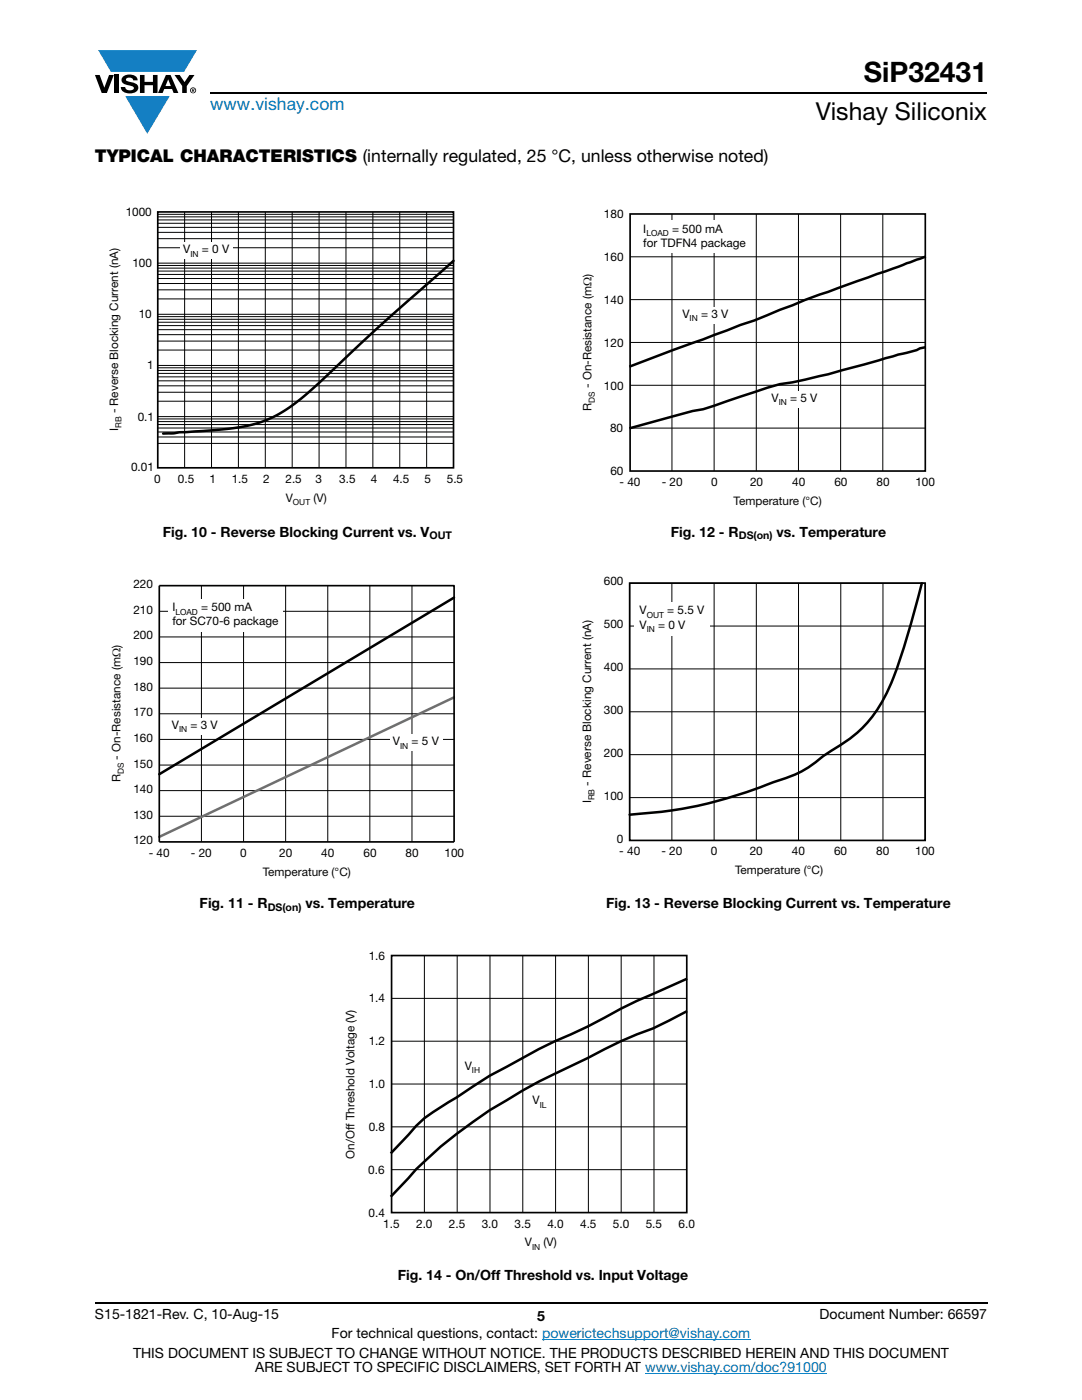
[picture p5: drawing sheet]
<svg xmlns="http://www.w3.org/2000/svg" width="216mm" height="279mm" viewBox="0 0 216 279" stroke-linecap="round" stroke-linejoin="round" font-family="sans-serif">
<g fill="#147fc3">
<path d="M19.6 10h19.7l-2.6 4.3h-1.1h-13.5z"/>
<path d="M25 19.2h8.9l-4.5 7.5z"/>
</g>
<g fill="#000">
<path d="M18.9 15h1l.9 2.5 1-2.5h.9l-1.4 3.6h-1zM22.9 15h.9v3.6h-.9zM24.6 15.3a2.1 2.1 0 0 1 2.8 .3l.1 .4h-.9a.79 .79 0 0 0-.7-.5 .79 .79 0 0 0-.8 .4l.3 .3 1 .2a1.08 1.08 0 0 1 1.2 1 1.08 1.08 0 0 1-1.1 1.2 1.73 1.73 0 0 1-2.4-1.2h.9a.96 .96 0 0 0 .8 .6 .96 .96 0 0 0 .9-.4 1.31 1.31 0 0 0-1.2-.6 1.03 1.03 0 0 1-1.1-.6 1.03 1.03 0 0 1 .2-1.1zM27.9 15h.9v1.3h1.7v-1.3h.9v3.6h-.9v-1.6h-1.7v1.6h-.9zM34.8 15h1.1l.9 1.4 1-1.4h1l-1.5 2.2v1.4h-.9v-1.4z"/>
<path d="M33.6 15.9l.5 1.3h-1.1zM33.1 15l-1.6 3.6h1l.3-.8h1.5l.3 .8h1l-1.6-3.6z"/>
<path d="M38.4 17.8h.2v.2h-.2zM38.3 17.7v.7h.1v-.3l.4 .3-.2-.3 .2-.2-.1-.2z"/>
<path d="M38.1 18a.46 .46 0 0 1 .9 0 .46 .46 0 0 1-.9 0zM37.9 18a.6 .6 0 0 0 1.2 0 .6 .6 0 0 0-1.2 0z"/>
</g>
<path d="M42 18.6h155M18.9 260h178.1" fill="none" stroke="#000" stroke-width=".36"/>
<path d="M108.2 267.3h41.5M128.7 274h36.3" fill="none" stroke="#007ec4" stroke-width=".2"/>
<path d="M21.7 41.1h70.7v60.2h-70.7z" fill="#fff"/>
<g fill="none" stroke="#000" stroke-width=".2">
<path d="M31.5 59.7h59M31.5 57.8h59M31.5 56.6h59M31.5 55.6h59M31.5 54.8h59M31.5 54.1h59M31.5 53.5h59M31.5 53h59M31.5 49.4h59M31.5 47.6h59M31.5 46.4h59M31.5 45.4h59"/>
<path d="M31.5 44.6h59M31.5 43.9h59M31.5 43.3h59M31.5 42.8h59M31.5 52.5h59M36.8 42.3v51.1M42.2 42.3v51.1M47.6 42.3v51.1M52.9 42.3v51.1M58.3 42.3v51.1M63.7 42.3v51.1M69 42.3v51.1"/>
<path d="M74.4 42.3v51.1M79.8 42.3v51.1M85.1 42.3v51.1M31.5 78.3h59M31.5 77h59M31.5 76h59M31.5 75.2h59M31.5 74.5h59M31.5 73.9h59M31.5 73.4h59M31.5 69.9h59M31.5 68.1h59"/>
<path d="M31.5 66.8h59M31.5 65.8h59M31.5 65h59M31.5 64.3h59M31.5 63.7h59M31.5 63.2h59M31.5 72.9h59M31.5 62.7h59M31.5 88.5h59M31.5 87.2h59M31.5 86.2h59M31.5 85.4h59"/>
<path d="M31.5 84.7h59M31.5 84.1h59M31.5 83.6h59M31.5 80.1h59M31.5 83.1h59"/>
</g>
<path d="M31.5 42.3h59v51.1h-59z" fill="none" stroke="#000" stroke-width=".34"/>
<path d="M90.5 52.1l-15 13.2-13.7 12.8-3 2.4-2.6 1.8-1.9 1-1.9 .8-4 1.1-5.9 .7-6.7 .4-1.1 .2h-2.1" fill="none" stroke="#000" stroke-width=".5"/>
<g fill="#fff">
<path d="M35.9 48.5h10.6v3.2h-10.6z"/>
<path d="M22 115.4h70.6v59.9h-70.6z"/>
</g>
<g fill="none" stroke="#000" stroke-width=".2">
<path d="M40.2 116.9v51.1M48.6 116.9v51.1M57 116.9v51.1M65.4 116.9v51.1M73.8 116.9v51.1M82.2 116.9v51.1M31.8 137.3h58.8M31.8 132.2h58.8M31.8 127.1h58.8M31.8 122h58.8M31.8 157.8h58.8M31.8 152.7h58.8"/>
<path d="M31.8 147.6h58.8M31.8 142.4h58.8M31.8 162.9h58.8"/>
</g>
<path d="M90.6 119.3l-58.8 35.2" fill="none" stroke="#000" stroke-width=".5"/>
<path d="M90.6 139.2l-58.8 27.8" fill="none" stroke="#707070" stroke-width=".5"/>
<g fill="#fff">
<path d="M77.8 146.6h10.5v3.2h-10.5z"/>
<path d="M33 143.3h10.6v3.2h-10.6z"/>
<path d="M33.6 119.5h22.8v6.5h-22.8z"/>
</g>
<path d="M31.8 116.9h58.8v51.1h-58.8z" fill="none" stroke="#000" stroke-width=".34"/>
<path d="M116 41.6h70.6v59.6h-70.6z" fill="#fff"/>
<path d="M125.7 42.7h58.9v51.3h-58.9z" fill="none" stroke="#000" stroke-width=".34"/>
<path d="M125.7 59.8h58.9M125.7 51.3h58.9M134.1 42.7v51.3M142.5 42.7v51.3M150.9 42.7v51.3M159.3 42.7v51.3M167.7 42.7v51.3M176.2 42.7v51.3M125.7 68.3h58.9M125.7 76.9h58.9M125.7 85.4h58.9" fill="none" stroke="#000" stroke-width=".2"/>
<path d="M184.5 51.3l-11.3 4.1a312.4 312.4 0 0 0-22.7 8.6l-2.8 .9-21.9 8.2M184.5 69.3l-16.1 4.5a126.7 126.7 0 0 1-12.8 2.9l-2.5 .7-12.8 4.3-2.1 .3-12.4 3.4" fill="none" stroke="#000" stroke-width=".5"/>
<g fill="#fff">
<path d="M153.3 78.1h10.6v3.2h-10.6z"/>
<path d="M135.6 61.3h10.5v3.2h-10.5z"/>
<path d="M127.6 44h17.2v6.4h-17.2z"/>
<path d="M116 114.9h70.5v60.1h-70.5z"/>
</g>
<path d="M134.1 116.4v51.3M142.5 116.4v51.3M150.9 116.4v51.3M159.3 116.4v51.3M167.8 116.4v51.3M176.2 116.4v51.3M125.6 133.5h59M125.6 124.9h59M125.6 159.2h59M125.6 150.6h59M125.6 142.1h59M184.6 167.7h-59v-51.3h59v51.3" fill="none" stroke="#000" stroke-width=".2"/>
<path d="M125.6 116.4h59v51.3h-59z" fill="none" stroke="#000" stroke-width=".34"/>
<path d="M183.9 116.4l-2.8 10.5a76.1 76.1 0 0 1-4.8 12.5 24.7 24.7 0 0 1-10.2 10.3l-1.8 1.2a22.4 22.4 0 0 1-9.4 5 87 87 0 0 1-29.3 6.7" fill="none" stroke="#000" stroke-width=".5"/>
<g fill="#fff">
<path d="M126.6 120.1h15.1v6.7h-15.1z"/>
<path d="M68.8 189.5h69.9v60.4h-69.9z"/>
</g>
<path d="M136.9 195.4l-6.6 3a115.2 115.2 0 0 0-13 6.5l-3.4 1.5a98.5 98.5 0 0 0-12.8 6.5l-3.4 1.8-6.6 4.3a38.5 38.5 0 0 0-8.1 5.7l-4.9 5.3M136.9 201.9l-6.6 3.3a78.3 78.3 0 0 0-13 5.9 127.5 127.5 0 0 0-26.2 15.2 67.7 67.7 0 0 0-9.6 8.8l-3.4 3.6" fill="none" stroke="#000" stroke-width=".5"/>
<path d="M78.1 190.7h58.9v51.3h-58.9z" fill="none" stroke="#000" stroke-width=".34"/>
<g fill="none" stroke="#000" stroke-width=".2">
<path d="M78.1 199.2h58.9M84.7 190.7v51.3M91.2 190.7v51.3M97.8 190.7v51.3M104.3 190.7v51.3M110.9 190.7v51.3M117.4 190.7v51.3M123.9 190.7v51.3M130.5 190.7v51.3M78.1 216.3h58.9M78.1 207.8h58.9M78.1 224.9h58.9"/>
<path d="M78.1 233.4h58.9"/>
</g>
<g fill="#fff">
<path d="M92 211.4h4.5v3.2h-4.5z"/>
<path d="M105.5 218.3h4.4v3.2h-4.4z"/>
</g>
<text font-size="5.6" x="172.4" y="16.4">SiP32431</text>
<text font-size="4.9" x="162.8" y="24">Vishay Siliconix</text>
<text font-size="3.5" fill="#007ec4" x="42" y="21.9">www.vishay.com</text>
<text font-size="3.5" x="18.9" y="32.3">TYPICAL CHARACTERISTICS (internally regulated, 25 °C, unless otherwise noted)</text>
<g font-size="2.8">
<text x="32.5" y="107.1">Fig. 10 - Reverse Blocking Current vs. V</text>
<text x="133.8" y="107.1">Fig. 12 - R</text>
<text x="155" y="107.1">vs. Temperature</text>
<text x="39.8" y="181.3">Fig. 11 - R</text>
<text x="60.9" y="181.3">vs. Temperature</text>
<text x="120.9" y="181.3">Fig. 13 - Reverse Blocking Current vs. Temperature</text>
<text x="79.4" y="255.5">Fig. 14 - On/Off Threshold vs. Input Voltage</text>
<text x="18.9" y="263.3">S15-1821-Rev. C, 10-Aug-15</text>
<text x="107.2" y="263.6">5</text>
<text x="163.6" y="263.3">Document Number: 66597</text>
<text x="66.2" y="267.1">For technical questions, contact: powerictechsupport@vishay.com</text>
<text x="26.5" y="271">THIS DOCUMENT IS SUBJECT TO CHANGE WITHOUT NOTICE. THE PRODUCTS DESCRIBED HEREIN AND THIS DOCUMENT</text>
<text x="50.9" y="273.8">ARE SUBJECT TO SPECIFIC DISCLAIMERS, SET FORTH AT www.vishay.com/doc?91000</text>
</g>
<g font-size="2.4">
<text x="120.5" y="43.5">180</text>
<text x="120.5" y="52.1">160</text>
<text x="120.5" y="60.6">140</text>
<text x="120.5" y="69.2">120</text>
<text x="120.5" y="77.7">100</text>
<text x="121.7" y="86.3">80</text>
<text x="121.8" y="94.9">60</text>
<text x="123.6" y="97">- 40</text>
<text x="132" y="97">- 20</text>
<text x="141.9" y="97">0</text>
<text x="149.7" y="97">20</text>
<text x="158.1" y="97">40</text>
<text x="166.5" y="97">60</text>
<text x="174.9" y="97">80</text>
<text x="182.7" y="97">100</text>
<text x="29.7" y="171.1">- 40</text>
<text x="38.1" y="171.1">- 20</text>
<text x="47.9" y="171.1">0</text>
<text x="55.7" y="171.1">20</text>
<text x="64.1" y="171.1">40</text>
<text x="72.5" y="171.1">60</text>
<text x="80.9" y="171.1">80</text>
<text x="88.7" y="171.1">100</text>
<text x="123.6" y="170.7">- 40</text>
<text x="132" y="170.7">- 20</text>
<text x="141.8" y="170.7">0</text>
<text x="149.6" y="170.7">20</text>
<text x="158" y="170.7">40</text>
<text x="166.4" y="170.7">60</text>
<text x="174.8" y="170.7">80</text>
<text x="182.6" y="170.7">100</text>
<text x="73.6" y="191.5">1.6</text>
<text x="73.6" y="200.1">1.4</text>
<text x="73.6" y="208.6">1.2</text>
<text x="73.6" y="217.2">1.0</text>
<text x="73.6" y="225.7">0.8</text>
<text x="73.5" y="234.3">0.6</text>
<text x="73.6" y="242.8">0.4</text>
<text x="76.5" y="245">1.5</text>
<text x="83" y="245">2.0</text>
<text x="89.6" y="245">2.5</text>
<text x="96.1" y="245">3.0</text>
<text x="102.7" y="245">3.5</text>
<text x="109.2" y="245">4.0</text>
<text x="115.8" y="245">4.5</text>
<text x="122.3" y="245">5.0</text>
<text x="128.9" y="245">5.5</text>
<text x="135.4" y="245">6.0</text>
</g>
<g font-size="2.3">
<text x="25.1" y="43.1">1000</text>
<text x="128.4" y="46.5">I</text>
<text x="134.1" y="46.5">= 500 mA</text>
<text x="26.4" y="53.3">100</text>
<text x="36.6" y="50.6">V</text>
<text x="40.3" y="50.6">= 0 V</text>
<text x="128.4" y="49.3">for TDFN4 package</text>
<text x="27.7" y="63.5">10</text>
<text x="136.2" y="63.4">V</text>
<text x="139.9" y="63.4">= 3 V</text>
<text x="29.4" y="73.7">1</text>
<text x="27.5" y="83.9">0.1</text>
<text x="153.9" y="80.2">V</text>
<text x="157.7" y="80.2">= 5 V</text>
<text x="26.2" y="94.1">0.01</text>
<text x="30.7" y="96.4">0</text>
<text x="35.5" y="96.4">0.5</text>
<text x="41.8" y="96.4">1</text>
<text x="46.2" y="96.4">1.5</text>
<text x="52.5" y="96.4">2</text>
<text x="57" y="96.4">2.5</text>
<text x="62.9" y="96.4">3</text>
<text x="67.7" y="96.4">3.5</text>
<text x="74" y="96.4">4</text>
<text x="78.4" y="96.4">4.5</text>
<text x="84.7" y="96.4">5</text>
<text x="89.2" y="96.4">5.5</text>
<text x="26.6" y="117.4">220</text>
<text x="120.5" y="116.8">600</text>
<text x="26.6" y="122.5">210</text>
<text x="34.4" y="124.8">for SC70-6 package</text>
<text x="34.4" y="122">I</text>
<text x="40.1" y="122">= 500 mA</text>
<text x="120.5" y="125.4">500</text>
<text x="127.6" y="122.6">V</text>
<text x="127.6" y="125.5">V</text>
<text x="131.3" y="125.5">= 0 V</text>
<text x="133.1" y="122.6">= 5.5 V</text>
<text x="26.6" y="127.6">200</text>
<text x="26.6" y="137.8">180</text>
<text x="26.6" y="132.7">190</text>
<text x="120.5" y="133.9">400</text>
<text x="26.6" y="142.9">170</text>
<text x="120.5" y="142.5">300</text>
<text x="26.6" y="148.1">160</text>
<text x="34.3" y="145.4">V</text>
<text x="38" y="145.4">= 3 V</text>
<text x="78.4" y="148.7">V</text>
<text x="82.1" y="148.7">= 5 V</text>
<text x="26.6" y="153.2">150</text>
<text x="120.5" y="151.1">200</text>
<text x="26.6" y="158.3">140</text>
<text x="120.5" y="159.6">100</text>
<text x="26.6" y="163.4">130</text>
<text x="26.6" y="168.5">120</text>
<text x="123.1" y="168.2">0</text>
<text x="92.7" y="213.5">V</text>
<text x="106.3" y="220.4">V</text>
</g>
<g font-size="2.3" fill="#050605">
<text x="118" y="77.5" transform="rotate(-90 118 77.5)">- On-Resistance (mΩ)</text>
<text x="23.6" y="82.5" transform="rotate(-90 23.6 82.5)">- Reverse Blocking Current (nA)</text>
<text x="118" y="82" transform="rotate(-90 118 82)">R</text>
<text x="23.6" y="86.1" transform="rotate(-90 23.6 86.1)">I</text>
<text x="57" y="100.2">V</text>
<text x="62.5" y="100.2">(V)</text>
<text x="146.4" y="100.7">Temperature (°C)</text>
<text x="24.1" y="151.6" transform="rotate(-90 24.1 151.6)">- On-Resistance (mΩ)</text>
<text x="24.1" y="156.1" transform="rotate(-90 24.1 156.1)">R</text>
<text x="118" y="160.4" transform="rotate(-90 118 160.4)">I</text>
<text x="118" y="156.8" transform="rotate(-90 118 156.8)">- Reverse Blocking Current (nA)</text>
<text x="52.4" y="174.8">Temperature (°C)</text>
<text x="146.7" y="174.5">Temperature (°C)</text>
<text x="70.8" y="231.2" transform="rotate(-90 70.8 231.2)">On/Off Threshold Voltage (V)</text>
<text x="104.7" y="248.7">V</text>
<text x="108.5" y="248.7">(V)</text>
</g>
<g font-size="2.1">
<text x="85.7" y="107.6">OUT</text>
<text x="147.4" y="107.6">DS(on)</text>
<text x="53.4" y="181.8">DS(on)</text>
</g>
<g font-size="1.7">
<text x="129" y="47.1">LOAD</text>
<text x="38" y="51.2">IN</text>
<text x="137.6" y="64">IN</text>
<text x="155.4" y="80.9">IN</text>
<text x="35" y="122.7">LOAD</text>
<text x="129" y="123.3">OUT</text>
<text x="129" y="126.1">IN</text>
<text x="35.7" y="146.1">IN</text>
<text x="79.8" y="149.4">IN</text>
<text x="94.2" y="214.1">IH</text>
<text x="107.7" y="221">IL</text>
</g>
<g font-size="1.7" fill="#050605">
<text x="118.7" y="80.4" transform="rotate(-90 118.7 80.4)">DS</text>
<text x="24.3" y="85.5" transform="rotate(-90 24.3 85.5)">RB</text>
<text x="58.4" y="100.8">OUT</text>
<text x="24.7" y="154.5" transform="rotate(-90 24.7 154.5)">DS</text>
<text x="118.6" y="159.7" transform="rotate(-90 118.6 159.7)">RB</text>
<text x="106.2" y="249.4">IN</text>
</g>
</svg>
